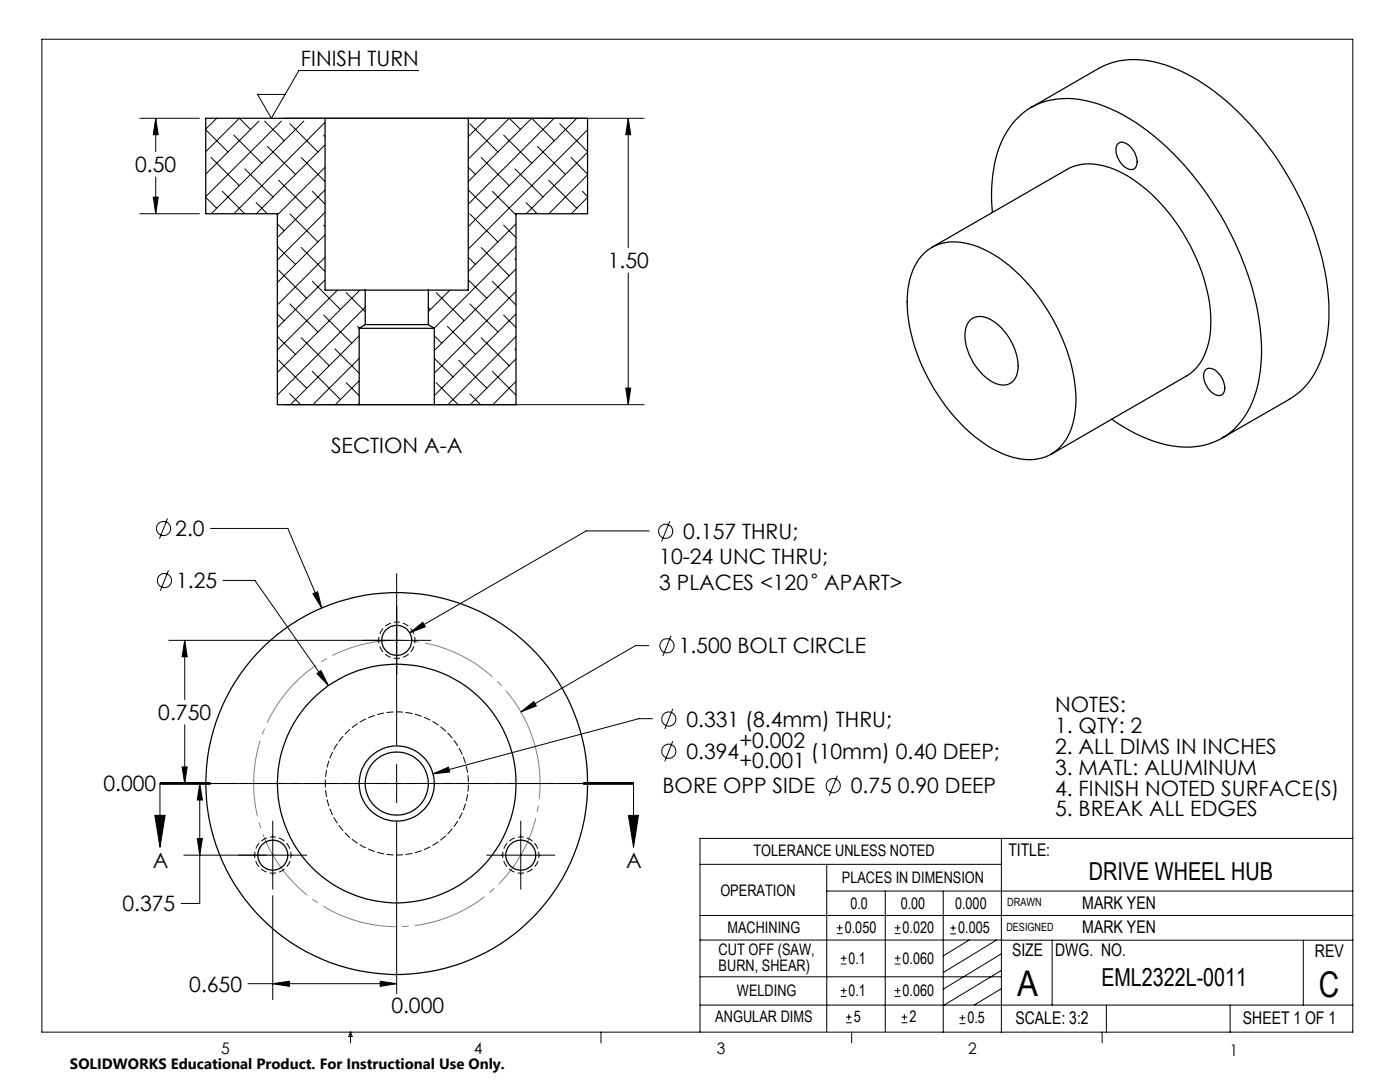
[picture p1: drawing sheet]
<svg xmlns="http://www.w3.org/2000/svg" width="279mm" height="216mm" viewBox="0 0 279 216" stroke-linecap="round" stroke-linejoin="round" font-family="sans-serif">
<g fill="none" stroke="#000" stroke-width=".2">
<path d="M8.4 7.8h261.6v198.2h-261.6zM83.6 14.1h-23.9l-5.5 9.5-2.8-4.8h5.5M27.9 23.6h11.9M30.6 39.3h1l-.5 3.4zM31.1 23.6l.5 3.3h-1zM31.1 23.6v6.7M31.1 35.3v7.4M41.1 39.4l2.2 2.2M41.1 25.9l4.4 4.4M42.1 31.4l5.7 5.6M43.3 23.6l-2.2 2.2M43.3 23.6h.1"/>
<path d="M44.4 38.2l4.4 4.5M46.6 27l5.6 5.6M48.9 33.7l5.6 5.6M50 25.8l-2.2-2.2-6.7 6.7M51.7 24.2l-10.6 10.5M52.8 24.2l3.9 3.9M53.4 29.2l5.6 5.6M55.6 35.9l5.6 5.7M56.2 24.2l-15.1 15M56.6 23.6h72M57.9 24.7l5.6 5.6M60.1 31.4l4.8 4.8"/>
<path d="M60.6 24.2l-18.4 18.5M62.3 38.2l2.6 2.5M64.6 27l.3 .3M64.9 24.4l-18.2 18.3M64.9 28.9l-13.7 13.8M64.9 33.4l-9.5 9.5M64.9 37.9l-9.5 9.5M93.5 37.9l3.7 3.7M93.5 33.4l1.4 1.4M93.8 24.7l5.6 5.6M96 31.4l5.6 5.6M97.2 23.6l-3.7 3.7"/>
<path d="M98.2 38.2l4.8 4.7M100.5 27l5.6 5.6M102.8 33.7l5.6 5.6M103.9 25.8l-2.3-2.2-8.1 8.1M107.2 29.2l5.7 5.6M109.5 35.9l5.6 5.7M110.6 28.1l-4.5-4.5-12.6 12.6M110.6 23.6l-17.1 17.1M111.7 24.7l5.6 5.6M114 31.4l3.3 3.3M115.1 23.6l-21.6 21.6M116.2 38.2l1.1 1"/>
<path d="M117.3 25.9l-23.8 23.8M117.3 30.4l-12.3 12.3M117.3 34.9l-7.8 7.8M117.3 39.4l-3.3 3.3M125.4 23.6l.5 3.3h-1zM125.4 23.6v25.8M27.9 42.7h11.9M51.1 40.4l2.2 2.3M55.4 49.2l3.6 3.6M55.4 44.7l1.3 1.3M55.6 53.9l5.6 5.6M57.9 42.7l5.6 5.6"/>
<path d="M60.1 49.4l4.8 4.8M62.3 56.1l5.6 5.7M64.6 44.9l.3 .3M64.9 42.4l-9.5 9.5M64.9 46.8l-9.5 9.6M64.9 51.3l-9.5 9.6M64.9 55.8l-9.5 9.6M67.3 57.9l-11.9 11.9M69.1 58.4l3.8 3.8M71.8 57.9l-16.4 16.4M87 58.4l5.6 5.6M89.8 57.9l-4.3 4.3"/>
<path d="M93.5 55.8l3.7 3.7M93.5 51.3l1.4 1.5M93.8 42.7l5.6 5.6M96 49.4l5.6 5.6M98.2 56.1l4.8 4.8M100.5 44.9l2.5 2.5M102.8 51.6l.2 .3M103 44.7l-9.5 9.5M103 49.2l-16.3 16.3M103 53.7l-16.3 16.3M103 58.1l-16.3 16.4M105 40.4l2.2 2.3"/>
<path d="M125.4 54.5v26.3M55.4 67.1l3.6 3.6M55.4 62.7l1.3 1.3M55.6 71.9l5.6 5.6M57.9 78.6l2.1 2.2M57.9 60.6l5.6 5.7M60.1 67.4l5.6 5.6M62.3 74.1l5.6 5.6M64.6 62.9l5.6 5.6M66.8 69.6l4.9 4.9M69.1 76.3l2.6 2.7M71.3 65.1l.4 .4"/>
<path d="M71.7 67l-13.7 13.8M71.7 71.5l-9.3 9.3M71.7 76l-4.8 4.8M72.9 61.3l-17.5 17.5M85.5 61.3l.4 .5M86.7 71.5l3.7 3.7M86.7 67l1.5 1.5M87 76.3l4.4 4.5M89.3 65.1l5.6 5.6M91.5 71.9l5.7 5.6M93.8 78.6l2.1 2.2M93.8 60.6l5.6 5.7"/>
<path d="M96 67.4l5.6 5.6M98.2 74.1l4.8 4.7M100.5 62.9l2.5 2.5M102.8 69.6l.2 .2M103 62.7l-16.3 16.3M103 67.1l-13.6 13.7M103 71.6l-9.1 9.2M103 76.1l-4.6 4.7M124.9 77.4h1l-.5 3.4zM55.4 80.6l.1 .2M56.6 80.8h72M71.7 80.5l-.3 .3"/>
<path d="M103 80.6l-.1 .2M33.4 103.4l-1.6 4.1M33.6 113.8l-1.6 4.1M42 105.4h15.4l6.8 15.9M44.5 115.8h6.4l14.6 21M62.4 118.5l1-.4 .8 3.2zM79.2 114.4v34.3M129.6 105.9h-12.6l-35.2 20.4M133.7 104l-1.7 4M36.9 127.8v11.8M36.9 127.8l.5 3.3h-1.1zM63.3 134.4l.8-.6 1.4 3z"/>
<path d="M81.8 126.3l2.6-2.1 .5 .9zM86 127.8h-52.3M129.5 128.8h-2.7l-22.9 13.3M133.9 126.9l-1.6 4M31.9 156.4v12.7M32 156.5h10zM32 156.3h10M32 156.1h10M36.3 153h1.1l-.5 3.4zM36.9 144.6v11.8M37.3 156.4h34.2M39.9 156.4v23.9h-3.7"/>
<path d="M39.9 156.4l.5 3.2h-1zM75.4 156.4h7.6M79.2 152.5v7.7M86.4 154.4l3.1-1.3 .2 1zM86.8 156.4h34.3M103.9 142.1l2.6-2.1 .5 .9zM116.4 156.3h10M116.4 156.1h10M116.4 156.5h10M126.4 156.4v12.7M130.2 143.4h-2.7l-41.1 11M134.3 141.5l-1.6 4"/>
<path d="M134.3 147.9l-1.6 4M167.1 154.8l-1.6 4M30.9 162.7h2l-1 6.4zM39.4 167.3h1l-.5 3.3zM54.4 163.8v13.6M54.4 178.7v20.8M61.2 170.6h-24.5M79.2 164v34.3M97.1 170.6h13.6M103.9 163.8v13.6M125.4 162.7h2l-1 6.4zM139.7 172.5h60.1"/>
<path d="M165 177.8h105M165 172.5v33.3M176.7 177.8v28M188.2 177.8v28.2M199.8 167.3v38.7M270 167.3h-130.3v38.7M49.5 196.3h29.7M54.4 196.3l3.3-.5v1zM75.9 195.8l3.3 .5-3.3 .5zM139.7 182.7h130.3M139.7 187.6h60.2M139.7 194.9h60.1"/>
<path d="M167 186.3h1.2M167 185.1h1.2M167.6 184.6v1.1M167.8 198.8h1.1M167.8 197.7h1.1M167.8 192.4h1.1M167.8 191.2h1.1M168.4 190.6v1.2M168.4 197.1v1.2M178.5 198.8h1.2M178.5 197.7h1.2M178.5 192.4h1.2"/>
<path d="M178.5 191.2h1.2M178.5 186.3h1.2M178.5 185.1h1.2M179.1 184.6v1.1M179.1 190.6v1.2M179.1 197.1v1.2M189.7 185.2h1.1M189.7 186.3h1.1M190.2 184.6v1.1M193.4 187.6l-5.2 3.1M198.9 187.6l-10.7 6.5M199.8 187.6h70.2"/>
<path d="M199.8 197.3l-5.4 3.3M199.8 193.6l-11.6 7.1M199.8 190.3l-11.6 7.1M210 187.6v13M260.1 187.6v13M70 206v2.1M70 206l.3 .8h-.7zM119.9 206v2.1M139.7 200.6h130.3M168.8 204.1h1.2M168.8 203h1.2M169.4 202.4v1.1"/>
<path d="M170 206v2.1M179.9 204.1h1.2M179.9 203h1.2M180.5 202.4v1.1M191.5 204.3h1.2M191.5 203.1h1.2M192.1 202.5v1.2M220 206v2.1M220.8 200.6v5.4M245.5 200.6v5.4"/>
<circle cx="32.6" cy="105.5" r="1.41"/>
<circle cx="32.8" cy="115.8" r="1.41"/>
<circle cx="132.9" cy="106" r="1.41"/>
<circle cx="162.5" cy="115" r=".4"/>
<circle cx="133.1" cy="128.9" r="1.42"/>
<circle cx="133.5" cy="143.5" r="1.42"/>
<circle cx="133.5" cy="149.9" r="1.41"/>
<circle cx="166.3" cy="156.8" r="1.42"/>
</g>
<path d="M106.5 148a28.6 28.6 0 0 0-47.9-11.5 28.6 28.6 0 0 0 13.2 47.4 28.6 28.6 0 0 0 35.1-34.5l-.4-1.4" fill="none" stroke="#808080" stroke-width=".2" stroke-dasharray="15.2 1.3 1.3 1.3" stroke-dashoffset="3.6" stroke-linecap="butt"/>
<path d="M79.2 124.1a3.6 3.6 0 0 1 3.2 5.4 3.6 3.6 0 0 1-6.2 .2 3.6 3.6 0 0 1 2.7-5.6h.3M54.5 167a3.6 3.6 0 0 1 3.1 5.3 3.6 3.6 0 0 1-6.2 .3 3.6 3.6 0 0 1 2.8-5.6h.3M103.9 167a3.6 3.6 0 0 1 3.2 5.3 3.6 3.6 0 0 1-6.2 .3 3.6 3.6 0 0 1 2.8-5.6h.2" fill="none" stroke="#000" stroke-width=".2" stroke-dasharray="1.3 .6" stroke-dashoffset=".7" stroke-linecap="butt"/>
<path d="M126.4 156.3h-94.4" fill="none" stroke="#000" stroke-width=".2" stroke-dasharray="6.3 1.3 1.3 1.3" stroke-dashoffset="1.7"/>
<g fill="#000">
<path d="M81.8 126.3l3.1-1.2-.5-.9zM86.4 154.4l3.3-.3-.2-1zM103.9 142.1l3.1-1.2-.5-.9zM62.4 118.5l1.8 2.8-.8-3.2zM63.3 134.4l2.2 2.4-1.4-3zM75.9 195.8l3.3 .5-3.3 .5zM54.4 196.3l3.3-.5v1zM31.1 23.6l.5 3.3h-1zM30.6 39.3h1l-.5 3.4zM125.4 23.6l.5 3.3h-1zM124.9 77.4h1l-.5 3.4z"/>
<path d="M39.4 167.3h1l-.5 3.3zM39.9 156.4l.5 3.2h-1zM36.9 127.8l.5 3.3h-1.1zM36.3 153h1.1l-.5 3.4z"/>
<path d="M125.4 162.7h2l-1 6.4zM30.9 162.7h2l-1 6.4z"/>
</g>
<g fill="none" stroke="#000" stroke-width=".25">
<path d="M64.9 23.6h28.6M64.9 23.6h-23.8v19.1h14.3v38.1h16.3M64.9 23.6v34.3h8M93.5 23.6h23.8v19.1h-14.3v38.1h-16.3M93.5 23.6v34.3h-8M205.8 21.4l13.5-7.7a16.2 16.2 0 0 1 13.4-.7 41.5 41.5 0 0 1 17.2 12.3 62 62 0 0 1 15.1 32.4 28.3 28.3 0 0 1-2.1 15.9 14 14 0 0 1-5.5 6.1l-13.5 7.7M223.1 28.7a1.36 1.36 0 0 1 1.8 0 4.2 4.2 0 0 1 1.9 4.4 1.32 1.32 0 0 1-2.3 .3 4.2 4.2 0 0 1-1.6-4.4zM72.9 57.9h12.6M72.9 57.9v6.9M85.5 57.9v6.9M184.5 50.4a9.6 9.6 0 0 1 9.9-1.4 28.4 28.4 0 0 1 13.3 10.9 35.5 35.5 0 0 1 7 21 12.1 12.1 0 0 1-4.1 9.1 9.6 9.6 0 0 1-9.2 1 28.4 28.4 0 0 1-13.3-10.9 36.2 36.2 0 0 1-7.1-19.8 13.4 13.4 0 0 1 3.5-9.9zM186 49.4l26.9-15.6a10 10 0 0 1 8.5-.4 29.2 29.2 0 0 1 13.2 10.9 35.7 35.7 0 0 1 7.1 19.9 12.8 12.8 0 0 1-4.1 10.3l-27.8 16.1"/>
<path d="M198 42.4a28.3 28.3 0 0 1 2.2-14.9 13.6 13.6 0 0 1 14.2-7.8 30.7 30.7 0 0 1 16.1 7.6 61.7 61.7 0 0 1 21 38.2 28.7 28.7 0 0 1-2.1 15.9 13.7 13.7 0 0 1-15.3 7.6 30.1 30.1 0 0 1-12.2-5.4M71.7 65.5h15M71.7 65.5v15.3M72.9 64.8h12.6M72.9 64.8l-1.2 .7M85.5 64.8l1.2 .7M86.7 65.5v15.3M193.5 64.1a3.5 3.5 0 0 1 4.8 0 11.5 11.5 0 0 1 4.9 9.6 3.1 3.1 0 0 1-1.7 2.8 3.1 3.1 0 0 1-3.2-.2 11.2 11.2 0 0 1-5.6-10.3 3.5 3.5 0 0 1 .8-1.9zM240.6 73.8a1.76 1.76 0 0 1 2.5 .6 3.8 3.8 0 0 1 1.1 4.1 1.6 1.6 0 0 1-2.5-.3 4 4 0 0 1-1.3-4.1zM71.7 80.8h15"/>
<circle cx="79.2" cy="127.8" r="2.99"/>
<circle cx="79.2" cy="156.4" r="23.8"/>
<circle cx="79.2" cy="156.4" r="6.3"/>
<circle cx="79.2" cy="156.4" r="38.1"/>
<circle cx="79.2" cy="156.4" r="7.5"/>
<circle cx="54.4" cy="170.6" r="2.99"/>
<circle cx="103.9" cy="170.6" r="2.99"/>
</g>
<path d="M64.9 156.3a14.3 14.3 0 0 1 21.1-12.5 14.3 14.3 0 0 1 1 24.5 14.3 14.3 0 0 1-22-10.9l-.1-1.1" fill="none" stroke="#000" stroke-width=".2" stroke-dasharray="1.3 .6" stroke-dashoffset=".5"/>
<g font-size="7.1">
<text x="203" y="198.7">A</text>
<text x="263.2" y="198.9">C</text>
</g>
<g font-size="4.9">
<text x="217.3" y="175.7">DRIVE WHEEL HUB</text>
<text x="219.8" y="196.7">EML2322L-0011</text>
</g>
<g font-size="4.2">
<text x="60.1" y="13.1">FINISH TURN</text>
<text x="27" y="34.4">0.50</text>
<text x="121.3" y="53.5">1.50</text>
<text x="66.1" y="90.3">SECTION A-A</text>
<text x="35" y="107">2.0</text>
<text x="136.4" y="107.5">0.157 THRU;</text>
<text x="131.6" y="112.6">10-24 UNC THRU;</text>
<text x="35.2" y="117.4">1.25</text>
<text x="131.6" y="117.7">3 PLACES &lt;120</text>
<text x="164.5" y="117.7">APART&gt;</text>
<text x="135.4" y="130.4">1.500 BOLT CIRCLE</text>
<text x="31.6" y="143.7">0.750</text>
<text x="210.6" y="142">NOTES:</text>
<text x="137" y="145">0.331 (8.4mm) THRU;</text>
<text x="147.6" y="149.2">+0.002</text>
<text x="210.6" y="146.2">1. QTY: 2</text>
<text x="137" y="151.4">0.394</text>
<text x="147.6" y="153.3">+0.001</text>
<text x="161.9" y="151.4">(10mm) 0.40 DEEP;</text>
<text x="210.6" y="150.4">2. ALL DIMS IN INCHES</text>
<text x="210.6" y="154.6">3. MATL: ALUMINUM</text>
<text x="20.6" y="157.8">0.000</text>
<text x="132.2" y="158.3">BORE OPP SIDE</text>
<text x="169.8" y="158.3">0.75 0.90 DEEP</text>
<text x="210.6" y="158.7">4. FINISH NOTED SURFACE(S)</text>
<text x="210.6" y="162.9">5. BREAK ALL EDGES</text>
<text x="30.5" y="173.3">A</text>
<text x="125" y="173.3">A</text>
<text x="24.4" y="181.9">0.375</text>
<text x="37.8" y="197.9">0.650</text>
<text x="78.1" y="202.1">0.000</text>
</g>
<g font-size="3.5">
<text x="201.2" y="170.7">TITLE:</text>
<text x="216" y="181.4">MARK YEN</text>
<text x="202" y="190.8">SIZE</text>
<text x="210.6" y="190.8">DWG. NO.</text>
<text x="216" y="186.2">MARK YEN</text>
<text x="262.4" y="190.9">REV</text>
<text x="202.7" y="204.4">SCALE: 3:2</text>
<text x="248.1" y="204.4">SHEET 1 OF 1</text>
</g>
<g font-size="3.2">
<text x="150.4" y="170.8">TOLERANCE UNLESS NOTED</text>
<text x="143.8" y="178.9">OPERATION</text>
<text x="168" y="176.2">PLACES IN DIMENSION</text>
<text x="169.7" y="181.4">0.0</text>
<text x="179.8" y="181.4">0.00</text>
<text x="190.6" y="181.4">0.000</text>
<text x="143.4" y="190.5">CUT OFF (SAW,</text>
<text x="145.2" y="186.2">MACHINING</text>
<text x="168.6" y="186.2">0.050</text>
<text x="180.1" y="186.2">0.020</text>
<text x="191.2" y="186.2">0.005</text>
<text x="143.4" y="193.7">BURN, SHEAR)</text>
<text x="169.4" y="192.3">0.1</text>
<text x="180.1" y="192.3">0.060</text>
<text x="147.1" y="198.7">WELDING</text>
<text x="169.4" y="198.7">0.1</text>
<text x="180.1" y="198.7">0.060</text>
<text x="142.8" y="204">ANGULAR DIMS</text>
<text x="170.4" y="204">5</text>
<text x="181.5" y="204">2</text>
<text x="193.1" y="204.2">0.5</text>
<text x="44.2" y="210.4">5</text>
<text x="94.6" y="210.3">4</text>
<text x="143.1" y="210.4">3</text>
<text x="193.2" y="210.3">2</text>
<text x="245.4" y="210.6">1</text>
</g>
<text font-size="3" x="14" y="213.3">SOLIDWORKS Educational Product. For Instructional Use Only.</text>
<g font-size="2.3">
<text x="200.8" y="185.7">DESIGNED</text>
<text x="201" y="180.9">DRAWN</text>
</g>
</svg>
